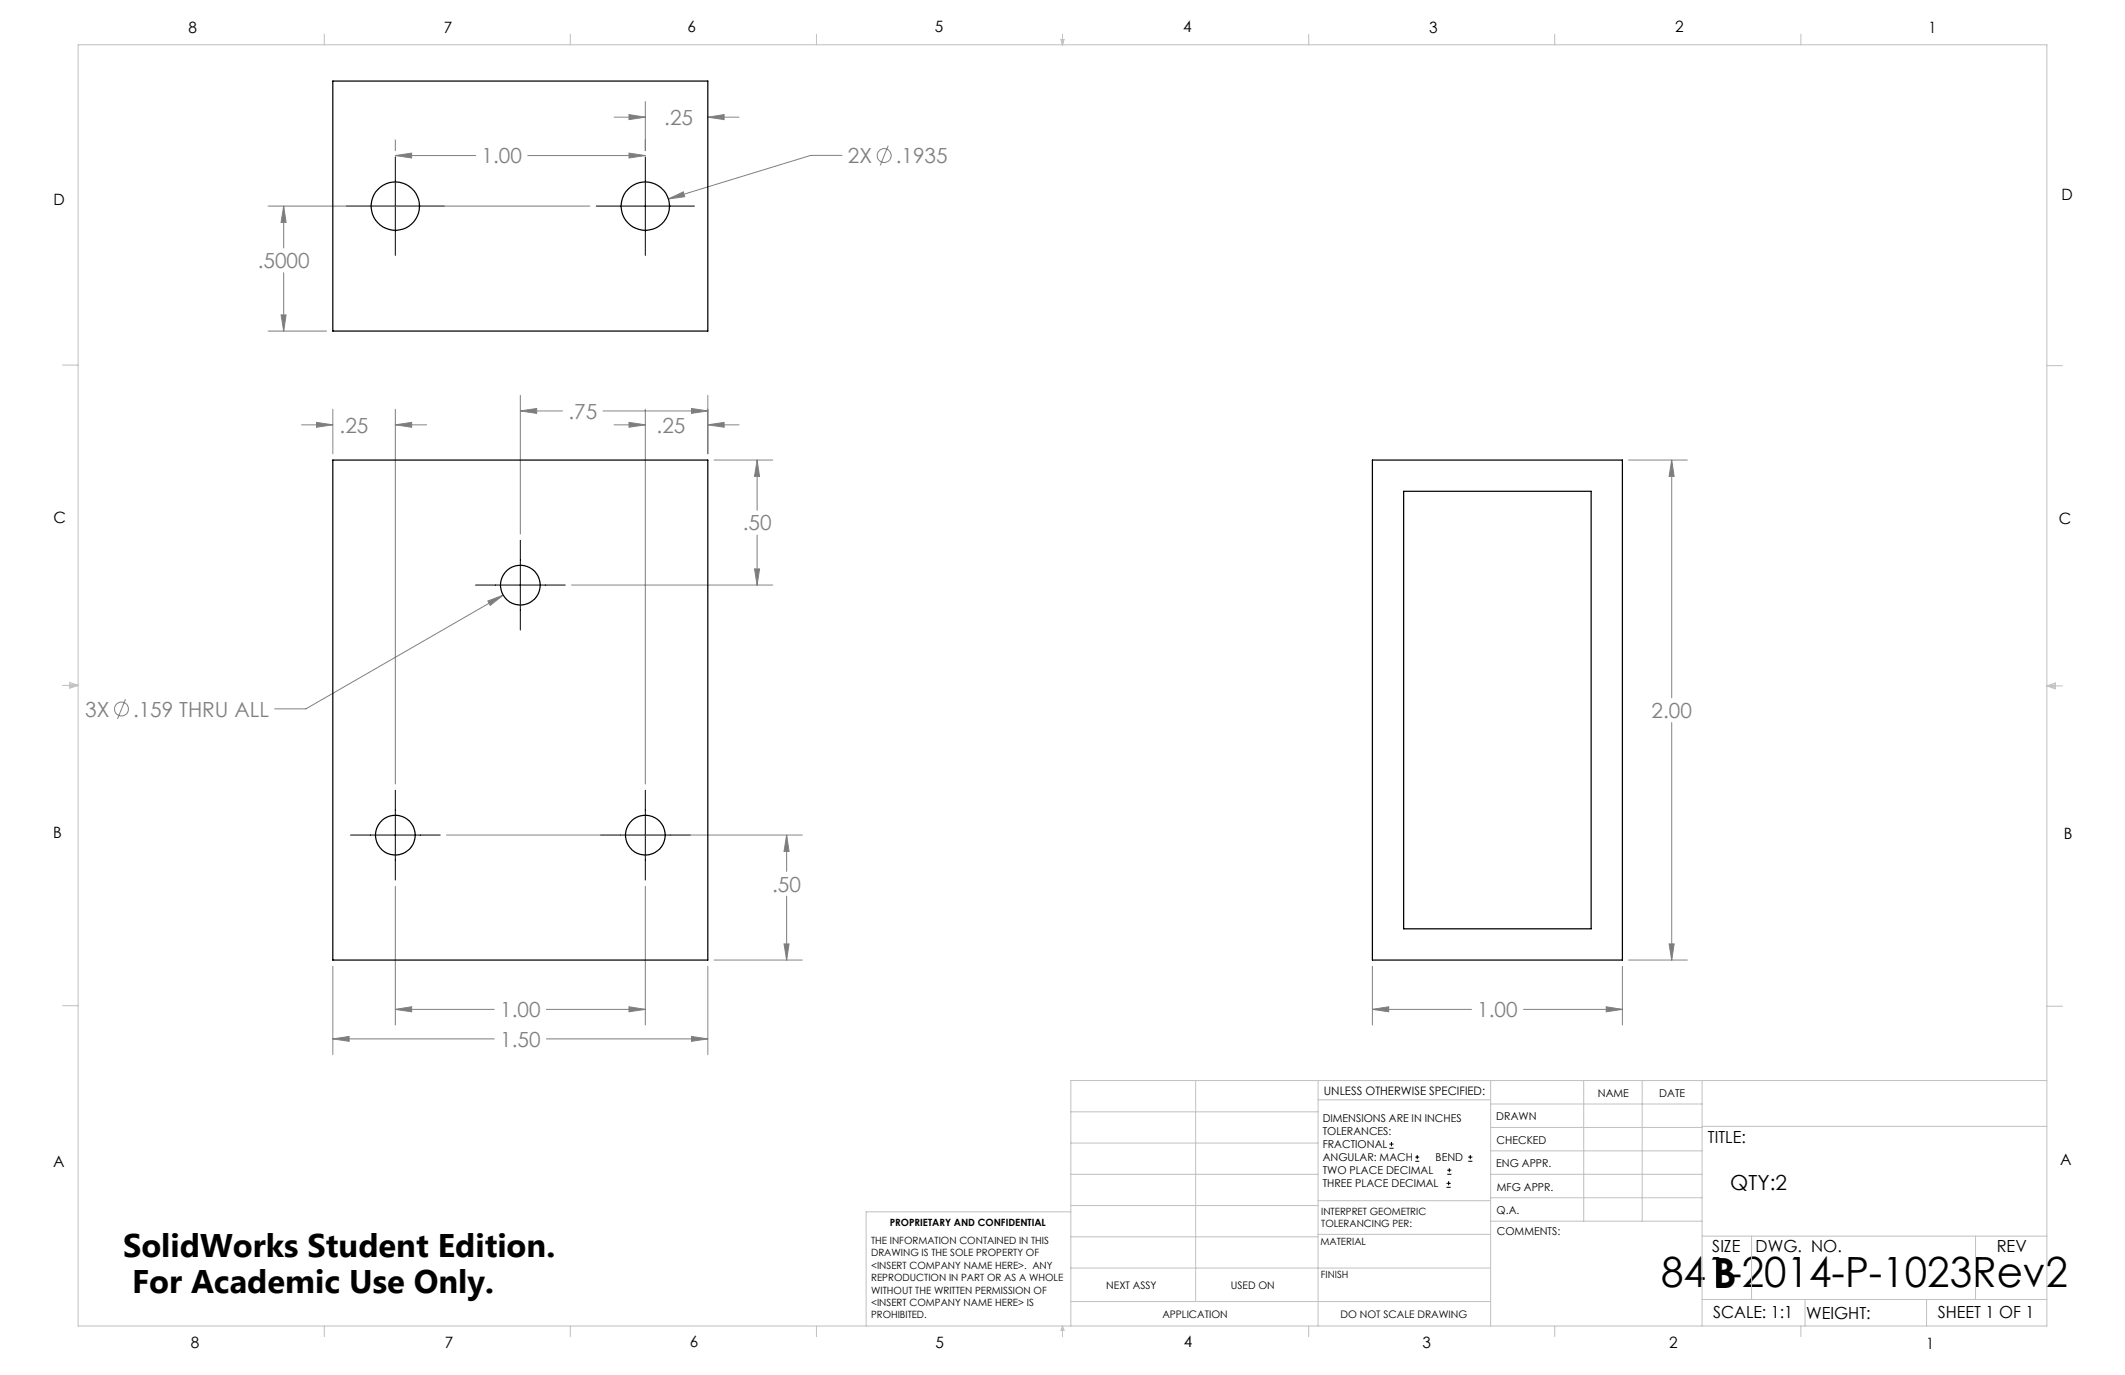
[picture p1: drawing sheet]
<svg xmlns="http://www.w3.org/2000/svg" width="432mm" height="279mm" viewBox="0 0 432 279" stroke-linecap="round" stroke-linejoin="round" font-family="sans-serif">
<g fill="none" stroke="#808080" stroke-width=".2">
<path d="M80.3 31.6l3.3-.5v1zM80.3 28.4v2.2M80.3 31.6h16.4M107.2 31.6h23.9M124.8 23.8h6.3M127.8 31.1l3.3 .5-3.3 .5zM127.8 23.3l3.3 .5-3.3 .5zM131.1 20.6v10M143.8 23.8l3.3-.5v1zM143.8 23.8h6.4M171.1 31.6h-6.4l-28.9 8.8M180.5 29.6l-1.6 4"/>
<path d="M54.5 41.9h65.4M57.6 41.9l.5 3.3h-1zM57.6 41.9v8.5M57.6 55.4v11.9M135.8 40.4l3.1-1.4 .2 1zM54.5 67.3h11.9M57.1 64h1l-.5 3.3zM61.3 86.3h6.3M64.3 85.8l3.3 .5-3.3 .5zM67.6 83.1v9.1M80.3 86.3l3.3-.5v1zM80.3 83.1v76.2"/>
<path d="M80.3 86.3h6.4M105.7 83.5l3.3-.5v1zM105.7 80.3v28.2M105.7 83.5h8.6M122.5 83.5h21.3M124.8 86.3h6.3M127.8 85.8l3.3 .5-3.3 .5zM131.1 83.1v76.2M140.5 83l3.3 .5-3.3 .5zM143.8 86.3l3.3-.5v1zM143.8 80.3v11.9M143.8 86.3h6.4"/>
<path d="M145.1 93.5h11.9M153.8 93.5l.5 3.3h-1zM153.8 93.5v10.2M330.9 93.5h12M339.7 93.5l.5 3.3h-1zM339.7 93.5v48.3M116.1 118.9h40.9M153.3 115.6h1l-.5 3.3zM153.8 108.7v10.2M99.1 122.1l3.1-1.2-2.6 2.1zM102.2 120.9l-40 23.1h-6.4M25.5 142.1l-1.6 4"/>
<path d="M339.7 146.8v48.3M90.7 169.7h72.3M159.8 169.7l.5 3.3h-1zM159.8 169.7v7.4M67.6 196.4v17.9M80.3 180.1v28.2M131.1 180.1v28.2M143.8 196.4v17.9M145.1 195.1h17.9M159.3 191.8h1l-.5 3.3zM159.8 182.1v13M278.9 196.4v11.9"/>
<path d="M329.7 196.4v11.9M330.9 195.1h12M339.2 191.8h1l-.5 3.3zM67.6 211.1l3.3-.5v1zM67.6 211.1h32.8M80.3 205.1l3.3-.5v1zM80.3 205.1h20.1M111 211.1h32.8M111 205.1h20.1M127.8 204.6l3.3 .5-3.3 .5zM140.5 210.6l3.3 .5-3.3 .5zM278.9 205.1l3.3-.5v1z"/>
<path d="M278.9 205.1h20.1M309.6 205.1h20.1M326.4 204.6l3.3 .5-3.3 .5z"/>
<circle cx="179.7" cy="31.6" r="1.41"/>
<circle cx="24.7" cy="144.1" r="1.41"/>
</g>
<g fill="none" stroke="#000" stroke-width=".2">
<path d="M80.3 31.9v20M131.1 31.9v20M70.3 41.9h20M121.1 41.9h20M96.6 118.9h18.3M105.7 109.8v18.2M71.2 169.7h18.3M80.3 160.6v18.2M122 169.7h18.3M131.1 160.6v18.2M282.3 233.3h.9M282.3 232.5h.9"/>
<path d="M282.8 232.1v.8M287.6 236h.8M287.6 235.1h.8M288 234.7v.8M294.1 238.6h.8M294.1 237.8h.8M294.5 237.4v.8M298.3 236h.9M298.3 235.1h.9M298.8 234.7v.8M293.9 241.3h.9M293.9 240.5h.9"/>
<path d="M294.4 240v.8"/>
</g>
<g fill="none" stroke="#c0c0c0" stroke-width=".2">
<path d="M15.9 9.1h400v260.4h-400zM65.9 6.9v2.2M115.9 6.9v2.2M165.9 6.9v2.2M215.6 8h.6l-.3 1.1zM215.7 8l.2 1.1M215.9 6.9v2.2M216 8l-.1 1.1M265.9 6.9v2.2M315.9 6.9v2.2M365.9 6.9v2.2M12.7 74.2h3.2"/>
<path d="M415.9 74.3h3.2M12.7 139.3h3.2M14.2 139.1l1.7 .2M14.2 138.7l1.7 .6-1.7 .5zM15.9 139.3l-1.7 .3M415.9 139.4h3.2M415.9 139.4l1.8-.6v1.2zM415.9 139.4l1.8 .3M417.7 139.2l-1.8 .2M12.7 204.4h3.2M243 219.6v44.9M267.8 219.6v49.9"/>
<path d="M302.9 219.6v49.9M321.8 219.6v28.5M333.7 219.6v28.5M345.9 219.6v49.9M415.9 204.5h3.2M415.9 219.6h-198.3v49.9M217.6 238.6h50.2M217.6 232.3h50.2M217.6 225.9h50.2M267.8 223.5h35.1M302.9 233.9h43M302.9 229.1h43"/>
<path d="M302.9 224.3h43M302.9 238.6h43M345.9 228.9h70M217.6 257.7h85.3M217.6 251.3h50.2M217.6 245h50.2M217.6 246.2h-41.6v23.3M267.8 250.8h35.1M267.8 244h35.1M302.9 248.1h43M302.9 243.4h43M345.9 251.2h70"/>
<path d="M355.9 251.2v12.9M401.4 251.2v12.9M65.9 269.5v2.1M115.9 269.5v2.1M165.9 269.5v2.1M215.9 269.5v2.1M215.9 269.5l.3 .8h-.6zM217.6 264.5h85.3M265.9 269.5v2.1M315.9 269.5v2.1M345.9 264.1h70M365.9 269.5v2.1"/>
<path d="M366.8 264.1v5.4M391.5 264.1v5.4"/>
</g>
<path d="M140.5 210.6l3.3 .5-3.3 .5zM67.6 211.1l3.3-.5v1zM80.3 205.1l3.3-.5v1zM127.8 204.6l3.3 .5-3.3 .5zM80.3 86.3l3.3-.5v1zM64.3 85.8l3.3 .5-3.3 .5zM159.8 169.7l.5 3.3h-1zM159.3 191.8h1l-.5 3.3zM105.7 83.5l3.3-.5v1zM140.5 83l3.3 .5-3.3 .5zM153.3 115.6h1l-.5 3.3zM153.8 93.5l.5 3.3h-1zM99.1 122.1l.5 .9 2.6-2.1zM127.8 85.8l3.3 .5-3.3 .5zM143.8 86.3l3.3-.5v1zM57.1 64h1l-.5 3.3zM57.6 41.9l.5 3.3h-1zM127.8 31.1l3.3 .5-3.3 .5zM80.3 31.6l3.3-.5v1zM135.8 40.4l3.3-.4-.2-1zM127.8 23.3l3.3 .5-3.3 .5zM143.8 23.8l3.3-.5v1zM278.9 205.1l3.3-.5v1zM326.4 204.6l3.3 .5-3.3 .5zM339.2 191.8h1l-.5 3.3zM339.7 93.5l.5 3.3h-1z" fill="#808080"/>
<g fill="none" stroke="#000" stroke-width=".25">
<path d="M67.6 16.5h76.2v50.8h-76.2zM67.6 93.5h76.2v101.6h-76.2zM278.9 93.5h50.8v101.6h-50.8zM285.2 99.8h38.1v88.9h-38.1z"/>
<circle cx="80.3" cy="41.9" r="4.9"/>
<circle cx="131.1" cy="41.9" r="4.9"/>
<circle cx="105.7" cy="118.9" r="4"/>
<circle cx="80.3" cy="169.7" r="4"/>
<circle cx="131.1" cy="169.7" r="4"/>
</g>
<g font-size="8.5">
<text x="337.5" y="261.6">841-2014-P-1023Rev2</text>
<text x="348.1" y="261.8">B</text>
</g>
<g font-size="6.6">
<text x="25" y="255.4">SolidWorks Student Edition.</text>
<text x="26.8" y="262.7">For Academic Use Only.</text>
</g>
<g font-size="4.2" fill="#808080">
<text x="135" y="25.4">.25</text>
<text x="97.9" y="33.2">1.00</text>
<text x="172.3" y="33.1">2X</text>
<text x="182" y="33.1">.1935</text>
<text x="52.4" y="54.5">.5000</text>
<text x="69" y="87.9">.25</text>
<text x="115.5" y="85.1">.75</text>
<text x="133.4" y="87.9">.25</text>
<text x="150.9" y="107.8">.50</text>
<text x="17.3" y="145.6">3X</text>
<text x="27" y="145.6">.159 THRU ALL</text>
<text x="335.6" y="145.9">2.00</text>
<text x="156.9" y="181.2">.50</text>
<text x="101.6" y="206.7">1.00</text>
<text x="300.2" y="206.7">1.00</text>
<text x="101.6" y="212.7">1.50</text>
</g>
<text font-size="4.2" x="351.6" y="241.7">QTY:2</text>
<g font-size="3.4">
<text x="347.1" y="232.3">TITLE:</text>
<text x="347.9" y="254.3">SIZE</text>
<text x="356.7" y="254.4">DWG. NO.</text>
<text x="405.7" y="254.5">REV</text>
<text x="348.1" y="267.9">SCALE: 1:1</text>
<text x="367" y="268">WEIGHT:</text>
<text x="393.8" y="267.9">SHEET 1 OF 1</text>
</g>
<g font-size="3.2">
<text x="38.3" y="6.7">8</text>
<text x="90.2" y="6.7">7</text>
<text x="139.7" y="6.5">6</text>
<text x="190" y="6.5">5</text>
<text x="240.4" y="6.5">4</text>
<text x="290.4" y="6.7">3</text>
<text x="340.4" y="6.5">2</text>
<text x="391.9" y="6.7">1</text>
<text x="10.9" y="41.6">D</text>
<text x="418.9" y="40.7">D</text>
<text x="10.9" y="106.3">C</text>
<text x="418.4" y="106.4">C</text>
<text x="10.8" y="170.2">B</text>
<text x="419.4" y="170.6">B</text>
<text x="10.8" y="237.2">A</text>
<text x="418.6" y="236.8">A</text>
<text x="38.8" y="273.8">8</text>
<text x="90.4" y="273.8">7</text>
<text x="140.2" y="273.8">6</text>
<text x="190.1" y="273.9">5</text>
<text x="240.5" y="273.8">4</text>
<text x="289" y="273.9">3</text>
<text x="339.1" y="273.8">2</text>
<text x="391.4" y="274.1">1</text>
</g>
<text font-size="2.4" x="269" y="222.4">UNLESS OTHERWISE SPECIFIED:</text>
<g font-size="2.2">
<text x="268.8" y="228">DIMENSIONS ARE IN INCHES</text>
<text x="304.1" y="227.7">DRAWN</text>
<text x="324.7" y="222.9">NAME</text>
<text x="337.2" y="222.9">DATE</text>
<text x="268.8" y="230.6">TOLERANCES:</text>
<text x="268.8" y="233.3">FRACTIONAL</text>
<text x="304.1" y="232.6">CHECKED</text>
<text x="268.8" y="236">ANGULAR: MACH</text>
<text x="268.8" y="238.6">TWO PLACE DECIMAL</text>
<text x="291.7" y="236">BEND</text>
<text x="304" y="237.2">ENG APPR.</text>
<text x="268.8" y="241.3">THREE PLACE DECIMAL</text>
<text x="304.2" y="241.9">MFG APPR.</text>
<text x="304.1" y="246.7">Q.A.</text>
<text x="304.1" y="250.9">COMMENTS:</text>
</g>
<g font-size="2.1">
<text x="224.8" y="262">NEXT ASSY</text>
<text x="250.1" y="261.9">USED ON</text>
<text x="236.2" y="267.8">APPLICATION</text>
<text x="272.4" y="267.8">DO NOT SCALE DRAWING</text>
</g>
<g font-size="2">
<text x="180.8" y="249.2">PROPRIETARY AND CONFIDENTIAL</text>
<text x="268.5" y="246.8">INTERPRET GEOMETRIC</text>
<text x="268.5" y="249.4">TOLERANCING PER:</text>
<text x="177" y="252.8">THE INFORMATION CONTAINED IN THIS</text>
<text x="177" y="255.3">DRAWING IS THE SOLE PROPERTY OF</text>
<text x="177" y="257.8">&lt;INSERT COMPANY NAME HERE&gt;. ANY</text>
<text x="268.3" y="252.9">MATERIAL</text>
<text x="177" y="260.3">REPRODUCTION IN PART OR AS A WHOLE</text>
<text x="177" y="262.9">WITHOUT THE WRITTEN PERMISSION OF</text>
<text x="268.4" y="259.7">FINISH</text>
<text x="177" y="265.4">&lt;INSERT COMPANY NAME HERE&gt; IS</text>
<text x="177" y="267.9">PROHIBITED.</text>
</g>
</svg>
